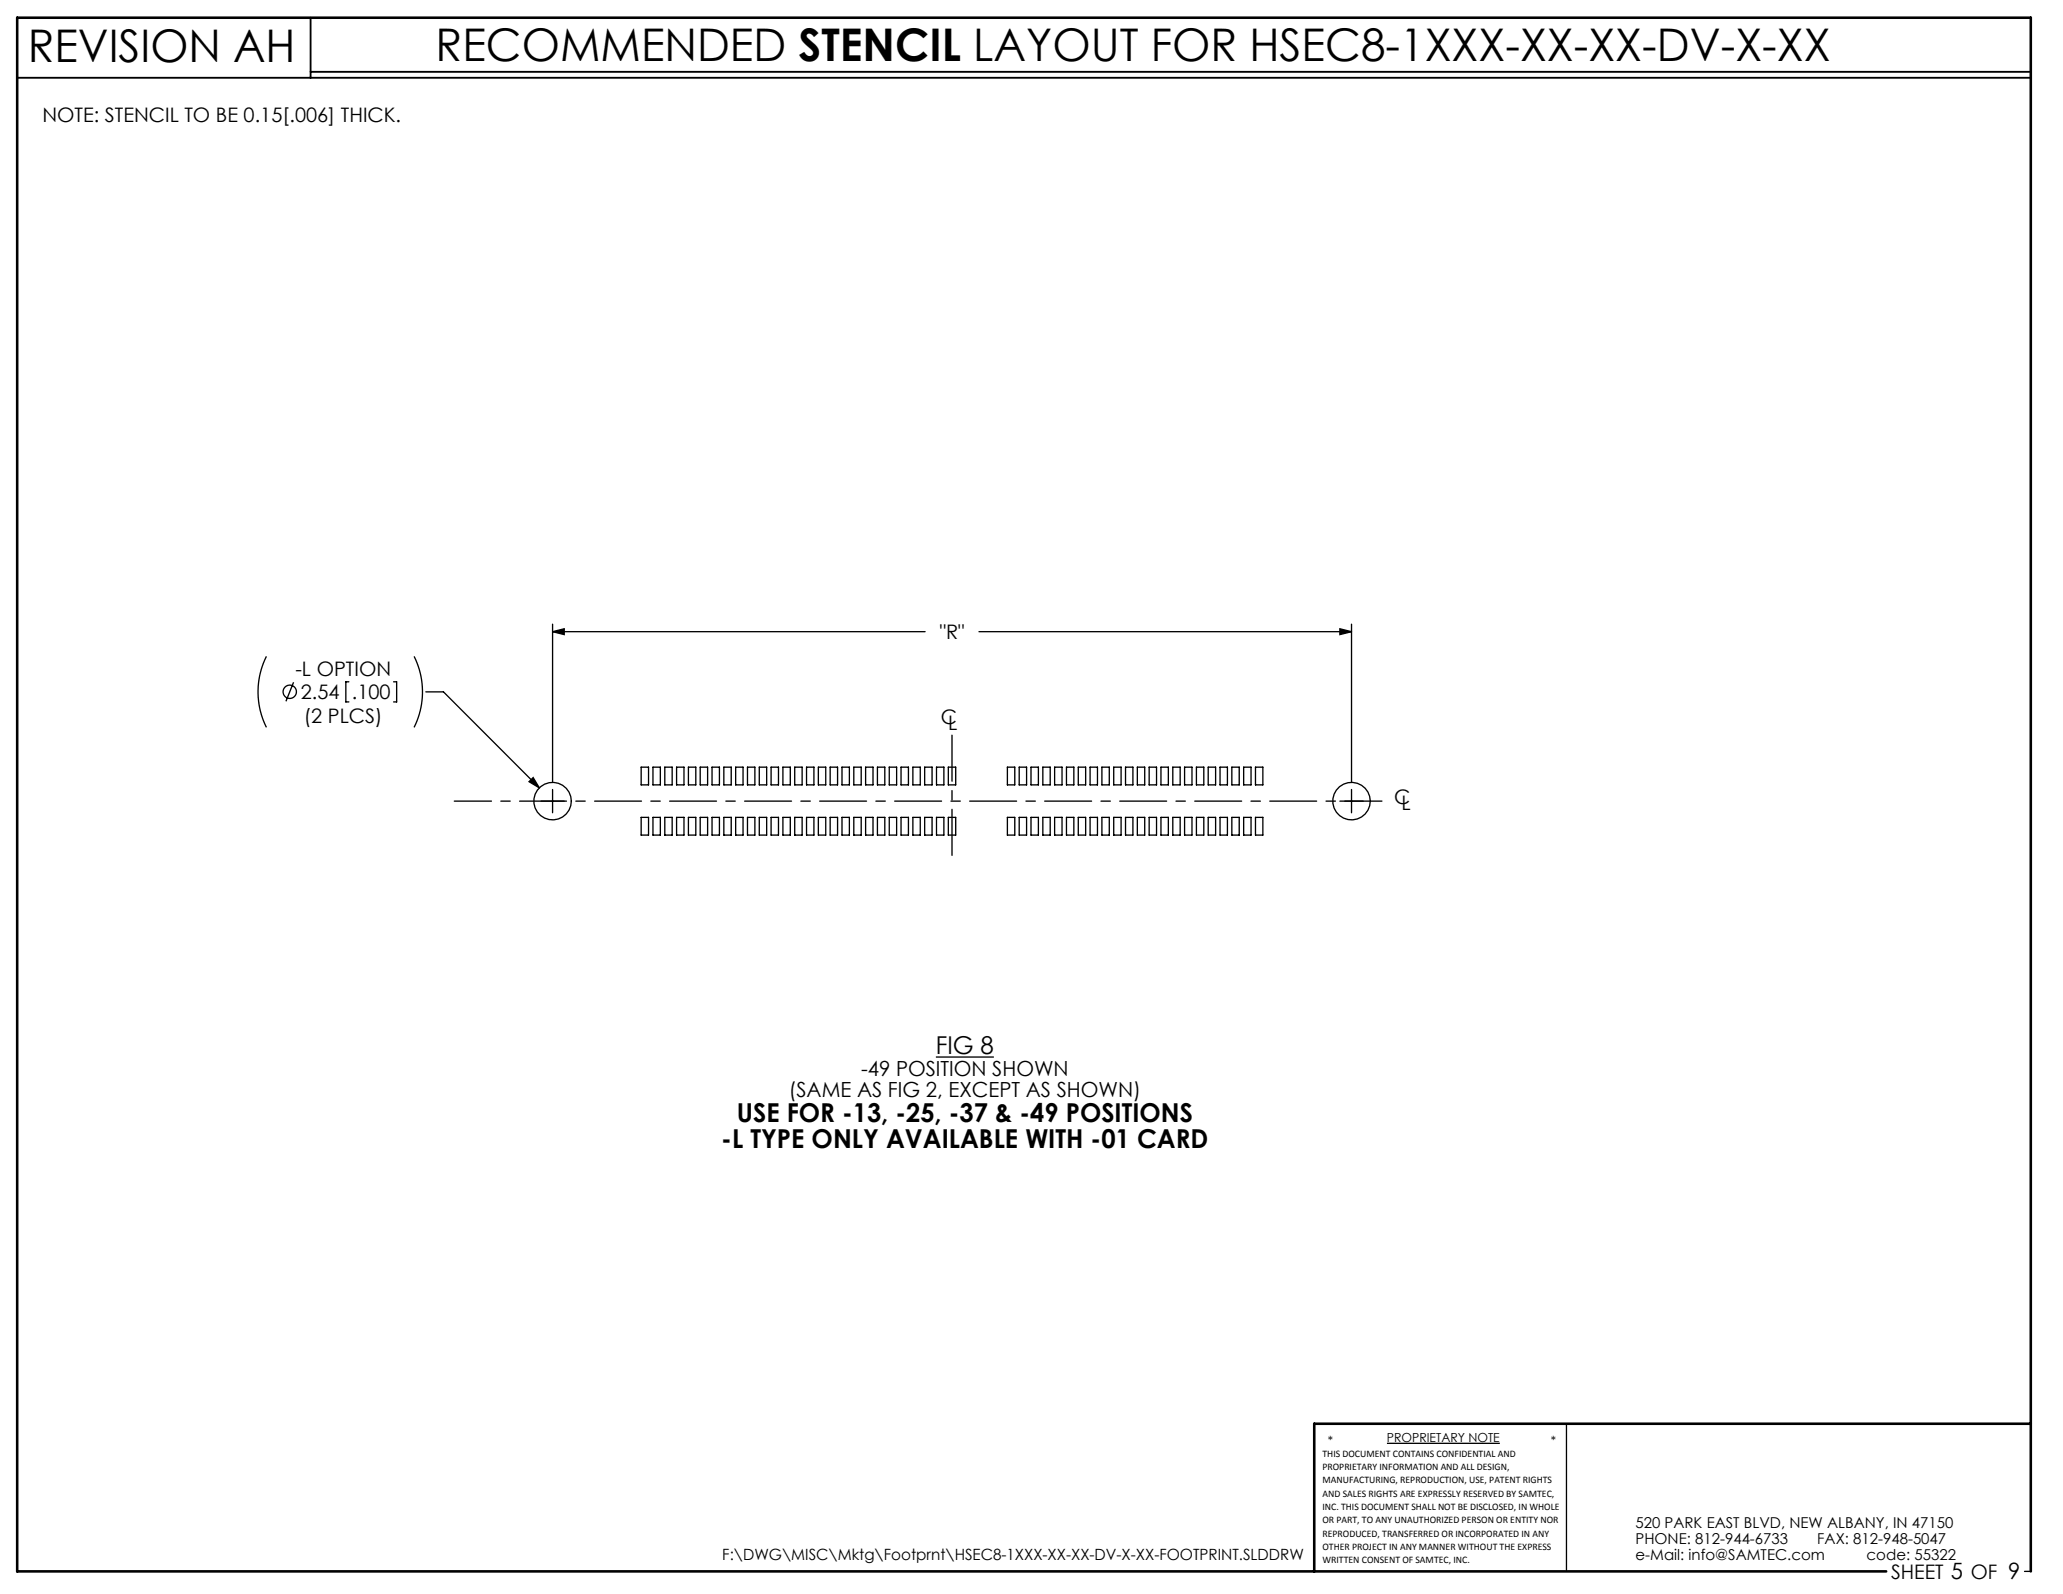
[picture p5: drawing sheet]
<svg xmlns="http://www.w3.org/2000/svg" width="279mm" height="216mm" viewBox="0 0 279 216" stroke-linecap="round" stroke-linejoin="round" font-family="sans-serif">
<g fill="none" stroke="#000" stroke-width=".18">
<path d="M36.1 88.9a10.8 10.8 0 0 0 0 9.6M39.8 92.4l-1.1 2.6M47.2 92.3h-.4v2.8h.4M53.3 92.3h.4v2.8h-.4M56.1 88.9a10.8 10.8 0 0 1 0 9.6M57.7 93.7h2.4l12.9 13M74.8 85.6l1.6-.4v.8zM74.8 84.5v21.4M74.8 85.6h50.5M132.6 85.6h50.4M181.5 85.2l1.5 .4-1.5 .4zM183 84.5v21.4"/>
<path d="M71.7 105.9l.5-.6 .8 1.4zM73.3 108.5h3.1M74.8 106.9v3.2M86.8 103.9h1v2.4h-1zM86.8 110.7h1v2.4h-1zM88.4 103.9h1v2.4h-1zM88.4 110.7h1v2.4h-1zM90 103.9h1v2.4h-1zM90 110.7h1v2.4h-1zM91.6 103.9h1v2.4h-1zM91.6 110.7h1v2.4h-1zM93.2 103.9h1v2.4h-1z"/>
<path d="M93.2 110.7h1v2.4h-1zM94.8 103.9h1v2.4h-1zM94.8 110.7h1v2.4h-1zM96.4 103.9h1v2.4h-1zM96.4 110.7h1v2.4h-1zM98 103.9h1v2.4h-1zM98 110.7h1v2.4h-1zM99.6 103.9h1v2.4h-1zM99.6 110.7h1v2.4h-1zM101.2 103.9h1v2.4h-1zM101.2 110.7h1v2.4h-1zM102.8 103.9h1v2.4h-1z"/>
<path d="M102.8 110.7h1v2.4h-1zM104.4 103.9h1v2.4h-1zM104.4 110.7h1v2.4h-1zM106 103.9h1v2.4h-1zM106 110.7h1v2.4h-1zM107.6 103.9h1v2.4h-1zM107.6 110.7h1v2.4h-1zM109.2 103.9h1v2.4h-1zM109.2 110.7h1v2.4h-1zM110.8 103.9h1v2.4h-1zM110.8 110.7h1v2.4h-1zM112.4 103.9h1v2.4h-1z"/>
<path d="M112.4 110.7h1v2.4h-1zM114 103.9h1v2.4h-1zM114 110.7h1v2.4h-1zM115.6 103.9h1v2.4h-1zM115.6 110.7h1v2.4h-1zM117.2 103.9h1v2.4h-1zM117.2 110.7h1v2.4h-1zM118.8 103.9h1v2.4h-1zM118.8 110.7h1v2.4h-1zM120.4 103.9h1v2.4h-1zM120.4 110.7h1v2.4h-1zM122 103.9h1v2.4h-1z"/>
<path d="M122 110.7h1v2.4h-1zM123.6 103.9h1v2.4h-1zM123.6 110.7h1v2.4h-1zM125.2 103.9h1v2.4h-1zM125.2 110.7h1v2.4h-1zM126.8 103.9h1v2.4h-1zM126.8 110.7h1v2.4h-1zM128.4 103.9h1v2.4h-1zM128.4 110.7h1v2.4h-1zM136.4 103.9h1v2.4h-1zM136.4 110.7h1v2.4h-1zM138 103.9h1v2.4h-1z"/>
<path d="M138 110.7h1v2.4h-1zM139.6 103.9h1v2.4h-1zM139.6 110.7h1v2.4h-1zM141.2 103.9h1v2.4h-1zM141.2 110.7h1v2.4h-1zM142.8 103.9h1v2.4h-1zM142.8 110.7h1v2.4h-1zM144.4 103.9h1v2.4h-1zM144.4 110.7h1v2.4h-1zM146 103.9h1v2.4h-1zM146 110.7h1v2.4h-1zM147.6 103.9h1v2.4h-1z"/>
<path d="M147.6 110.7h1v2.4h-1zM149.2 103.9h1v2.4h-1zM149.2 110.7h1v2.4h-1zM150.8 103.9h1v2.4h-1zM150.8 110.7h1v2.4h-1zM152.4 103.9h1v2.4h-1zM152.4 110.7h1v2.4h-1zM154 103.9h1v2.4h-1zM154 110.7h1v2.4h-1zM155.6 103.9h1v2.4h-1zM155.6 110.7h1v2.4h-1zM157.2 103.9h1v2.4h-1z"/>
<path d="M157.2 110.7h1v2.4h-1zM158.8 103.9h1v2.4h-1zM158.8 110.7h1v2.4h-1zM160.4 103.9h1v2.4h-1zM160.4 110.7h1v2.4h-1zM162 103.9h1v2.4h-1zM162 110.7h1v2.4h-1zM163.6 103.9h1v2.4h-1zM163.6 110.7h1v2.4h-1zM165.2 103.9h1v2.4h-1zM165.2 110.7h1v2.4h-1zM166.8 103.9h1v2.4h-1z"/>
<path d="M166.8 110.7h1v2.4h-1zM168.4 103.9h1v2.4h-1zM168.4 110.7h1v2.4h-1zM170 103.9h1v2.4h-1zM170 110.7h1v2.4h-1zM181.5 108.5h3.1M183 106.9v3.2M126.8 143.2h7.8M187.8 195.5h15.3M212.2 192.8v20M274.2 212.8h.8"/>
<circle cx="39.2" cy="93.7" r=".9"/>
<circle cx="74.8" cy="108.5" r="2.54"/>
<circle cx="183" cy="108.5" r="2.54"/>
</g>
<path d="M2.3 10.5h272.7M42.1 2.4v8.1M42.1 9.7h232.9" fill="none" stroke="#000" stroke-width=".25"/>
<path d="M275 192.8h-97v20M255.5 212.8h-253.2v-210.4h272.7v210.4" fill="none" stroke="#000" stroke-width=".35"/>
<path d="M128.9 99.6v16.3" fill="none" stroke="#000" stroke-width=".18" stroke-dasharray="15.2 1.3 1.3 1.3" stroke-dashoffset="9"/>
<path d="M61.5 108.5h125.7" fill="none" stroke="#000" stroke-width=".18" stroke-dasharray="6.3 1.3 1.3 1.3" stroke-dashoffset="1.3"/>
<path d="M74.8 85.6l1.6-.4v.8zM181.5 85.2l1.5 .4-1.5 .4zM71.7 105.9l1.3 .8-.8-1.4z" fill="#000"/>
<g font-size="6.1">
<text x="3.8" y="8.3">REVISION AH</text>
<text x="59" y="8.3">RECOMMENDED STENCIL LAYOUT FOR HSEC8-1XXX-XX-XX-DV-X-XX</text>
</g>
<g font-size="3.5">
<text x="97.7" y="155.5">-L TYPE ONLY AVAILABLE WITH -01 CARD</text>
<text x="99.8" y="151.9">USE FOR -13, -25, -37 &amp; -49 POSITIONS</text>
</g>
<text font-size="3.3" x="126.8" y="142.8">FIG 8</text>
<g font-size="2.8">
<text x="106.8" y="148.6">(SAME AS FIG 2, EXCEPT AS SHOWN)</text>
<text x="116.6" y="145.7">-49 POSITION SHOWN</text>
</g>
<g font-size="2.7">
<text x="5.7" y="16.6">NOTE: STENCIL TO BE 0.15[.006] THICK.</text>
<text x="127.3" y="86.6">&quot;R&quot;</text>
<text x="40" y="91.5">-L OPTION</text>
<text x="40.7" y="94.7">2.54</text>
<text x="47.7" y="94.7">.100</text>
<text x="41.2" y="97.9">(2 PLCS)</text>
<text x="127.4" y="98.1">C</text>
<text x="128.4" y="98.9">L</text>
<text x="188.8" y="108.9">C</text>
<text x="189.8" y="109.7">L</text>
<text x="256.1" y="213.9">SHEET 5 OF 9</text>
</g>
<text font-size="2.1" x="97.8" y="211.3">F:\DWG\MISC\Mktg\Footprnt\HSEC8-1XXX-XX-XX-DV-X-XX-FOOTPRINT.SLDDRW</text>
<g font-size="2">
<text x="221.5" y="207">520 PARK EAST BLVD, NEW ALBANY, IN 47150</text>
<text x="221.5" y="209.2">PHONE: 812-944-6733</text>
<text x="246.1" y="209.2">FAX: 812-948-5047</text>
<text x="221.5" y="211.3">e-Mail: info@SAMTEC.com</text>
<text x="252.8" y="211.3">code: 55322</text>
</g>
<g font-size="1.7">
<text x="179.8" y="195.7">*</text>
<text x="187.8" y="195.3">PROPRIETARY NOTE</text>
<text x="210" y="195.7">*</text>
</g>
<g font-size="1.4">
<text x="179.1" y="197.3">THIS DOCUMENT CONTAINS CONFIDENTIAL AND</text>
<text x="179.1" y="199.1">PROPRIETARY INFORMATION AND ALL DESIGN,</text>
<text x="179.1" y="200.9">MANUFACTURING, REPRODUCTION, USE, PATENT RIGHTS</text>
<text x="179.1" y="202.7">AND SALES RIGHTS ARE EXPRESSLY RESERVED BY SAMTEC,</text>
<text x="179.1" y="204.5">INC. THIS DOCUMENT SHALL NOT BE DISCLOSED, IN WHOLE</text>
<text x="179.1" y="206.3">OR PART, TO ANY UNAUTHORIZED PERSON OR ENTITY NOR</text>
<text x="179.1" y="208.1">REPRODUCED, TRANSFERRED OR INCORPORATED IN ANY</text>
<text x="179.1" y="209.9">OTHER PROJECT IN ANY MANNER WITHOUT THE EXPRESS</text>
<text x="179.1" y="211.7">WRITTEN CONSENT OF SAMTEC, INC.</text>
</g>
</svg>
